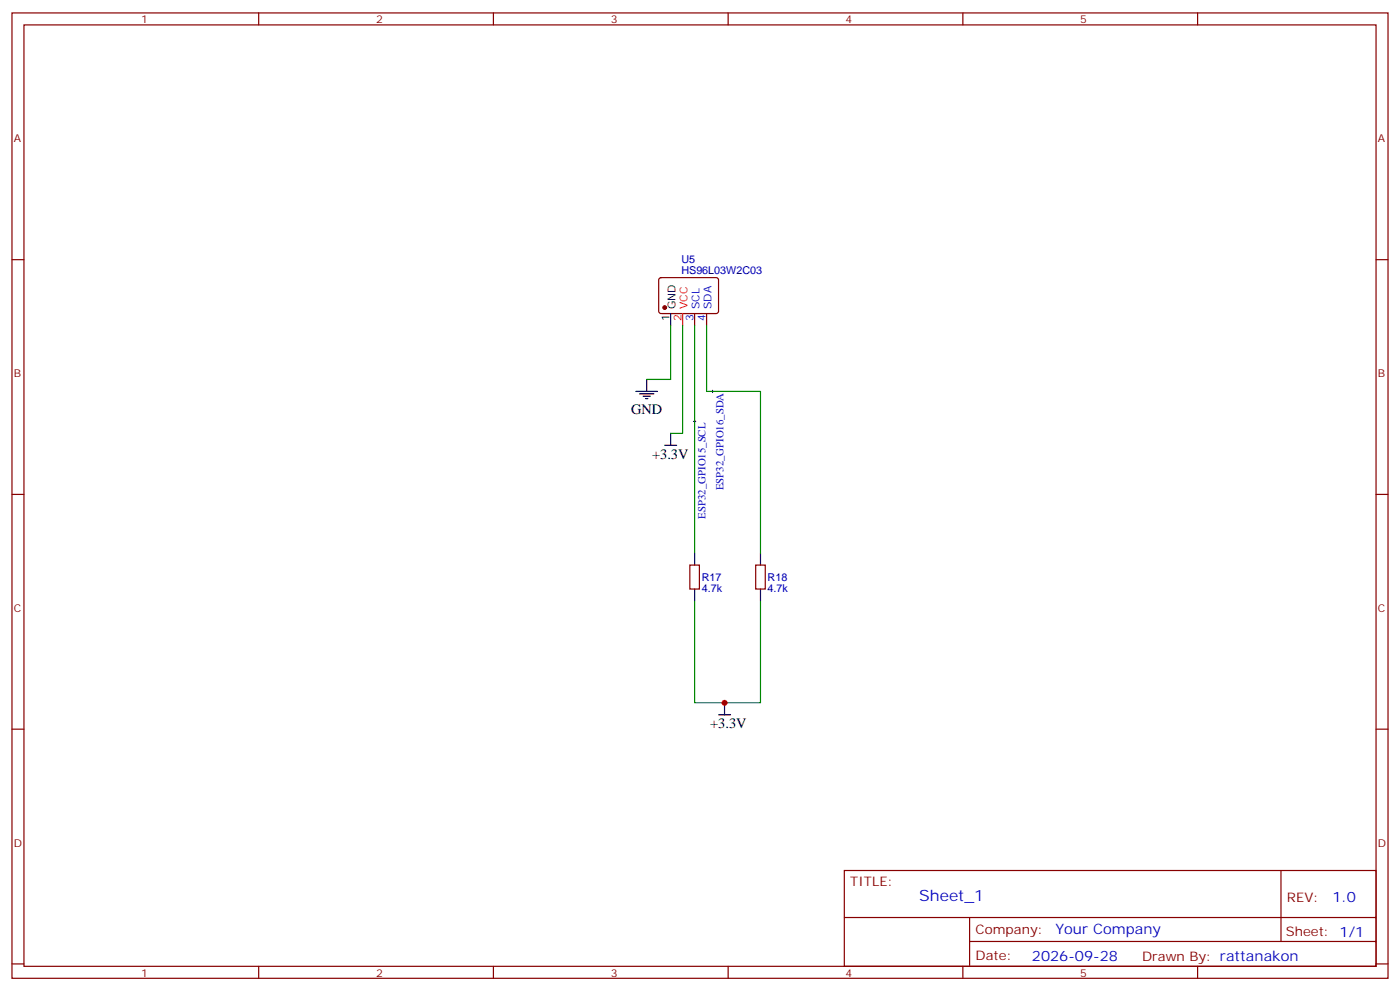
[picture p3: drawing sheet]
<svg xmlns="http://www.w3.org/2000/svg" width="412mm" height="292mm" viewBox="0 0 412 292" stroke-linecap="round" stroke-linejoin="round" font-family="sans-serif">
<g fill="none" stroke="#870000" stroke-width=".35">
<path d="M3.5 3.8h405.4v284.3h-405.4zM7.1 7.3h398.2v277.3h-398.2zM76.2 3.8v3.5M145.3 3.8v3.5M214.5 3.8v3.5M283.6 3.8v3.5M352.8 3.8v3.5M3.5 76.5h3.6M405.3 76.5h3.6M194.3 82l.4-.2h16.5l.5 .7-.1 9.4-.6 .5-16.5-.1-.5-.6v-9.2zM204.6 92.4v3.5M208.1 92.4v3.5"/>
<path d="M3.5 145.6h3.6M405.3 145.6h3.6M203.2 166.4h2.8v7.1h-2.8zM222.6 166.4h2.8v7.1h-2.8zM3.5 214.8h3.6M405.3 214.8h3.6M248.7 256.4h156.6v28.2h-156.6zM377.3 256.4v20.9M248.7 270.2h156.5M285.6 277.3h119.6M285.6 270.2v14.2M3.5 283.9h3.6"/>
<path d="M76.2 284.6v3.5M145.3 284.6v3.5M214.5 284.6v3.5M283.6 284.6v3.5M352.8 284.6v3.5M405.3 283.9h3.6"/>
</g>
<circle cx="195.8" cy="90.6" r=".53" fill="#870000" stroke="#870000" stroke-width=".35"/>
<g fill="none" stroke="#000" stroke-width=".35">
<path d="M197.6 92.4v3.5M187.3 115.3h6.4M188.4 116h4.2M189.4 116.7h2.2M190.1 117.4h.8M190.5 111.8v3.5M195.8 131.2h3.5M197.6 127.6v3.6M204.6 162.9v3.5M204.6 173.5v3.5M224 162.9v3.5M224 173.5v3.5"/>
<path d="M211.7 210.5h3.5M213.4 207v3.5"/>
</g>
<path d="M201.1 92.4v3.5" fill="none" stroke="#f00" stroke-width=".35"/>
<path d="M197.6 95.9v15.9h-7.1M201.1 95.9v31.7h-3.5M204.6 95.9v67M208.1 95.9v19.4h15.9v47.6M204.6 177v30h19.4v-30" fill="none" stroke="#008700" stroke-width=".35"/>
<path d="M209.5 115.3h.8M209.9 114.9v.7M204.3 124.1h.7M204.6 123.8v.7" fill="none" stroke="#000" stroke-width=".29"/>
<circle cx="213.4" cy="207" r=".88" fill="#c00"/>
<text font-size="4.6" fill="#00f" x="270.8" y="265.4">Sheet_1</text>
<g font-size="4.2">
<text x="185.9" y="122">GND</text>
<text x="192.1" y="135.1">+3.3V</text>
<text x="209.2" y="214.4">+3.3V</text>
</g>
<g font-size="4.2" fill="#00f">
<text x="392.5" y="265.7">1.0</text>
<text x="310.9" y="275.2">Your Company</text>
<text x="304" y="283">2026-09-28</text>
</g>
<g font-size="3.9" fill="#800">
<text x="250.5" y="261">TITLE:</text>
<text x="379.1" y="265.7">REV:</text>
<text x="287.4" y="275.2">Company:</text>
<text x="378.7" y="275.8">Sheet: 1/1</text>
<text x="287.4" y="282.9">Date:</text>
<text x="336.4" y="282.9">Drawn By: rattanakon</text>
</g>
<g font-size="3.2" fill="#800">
<text x="41.6" y="6.8">1</text>
<text x="110.8" y="6.8">2</text>
<text x="179.9" y="6.8">3</text>
<text x="249.1" y="6.8">4</text>
<text x="318.2" y="6.8">5</text>
<text x="4.1" y="41.9">A</text>
<text x="405.9" y="41.9">A</text>
<text x="4.1" y="111.1">B</text>
<text x="405.9" y="111.1">B</text>
<text x="4.1" y="180.2">C</text>
<text x="405.9" y="180.2">C</text>
<text x="4.1" y="249.3">D</text>
<text x="405.9" y="249.3">D</text>
<text x="41.6" y="287.6">1</text>
<text x="110.8" y="287.6">2</text>
<text x="179.9" y="287.6">3</text>
<text x="249.1" y="287.6">4</text>
<text x="318.2" y="287.6">5</text>
</g>
<g font-size="3.2" fill="#000080">
<text x="200.7" y="77.4">U5</text>
<text x="200.7" y="80.7">HS96L03W2C03</text>
<text x="206.7" y="171.1">R17</text>
<text x="226.1" y="171.1">R18</text>
<text x="206.7" y="174.3">4.7k</text>
<text x="226.1" y="174.3">4.7k</text>
</g>
<g font-size="3.2">
<text x="197.2" y="94.6" transform="rotate(-90 197.2 94.6)">1</text>
<text x="199" y="91.1" transform="rotate(-90 199 91.1)">GND</text>
</g>
<g font-size="3.2" fill="#f00">
<text x="200.7" y="94.6" transform="rotate(-90 200.7 94.6)">2</text>
<text x="202.5" y="91.1" transform="rotate(-90 202.5 91.1)">VCC</text>
</g>
<g font-size="3.2" fill="#00f">
<text x="204.3" y="94.6" transform="rotate(-90 204.3 94.6)">3</text>
<text x="206" y="91.1" transform="rotate(-90 206 91.1)">SCL</text>
<text x="207.8" y="94.6" transform="rotate(-90 207.8 94.6)">4</text>
<text x="209.5" y="91.1" transform="rotate(-90 209.5 91.1)">SDA</text>
<text x="213.1" y="144.5" transform="rotate(-90 213.1 144.5)">ESP32_GPIO16_SDA</text>
<text x="207.8" y="152.7" transform="rotate(-90 207.8 152.7)">ESP32_GPIO15_SCL</text>
</g>
</svg>
